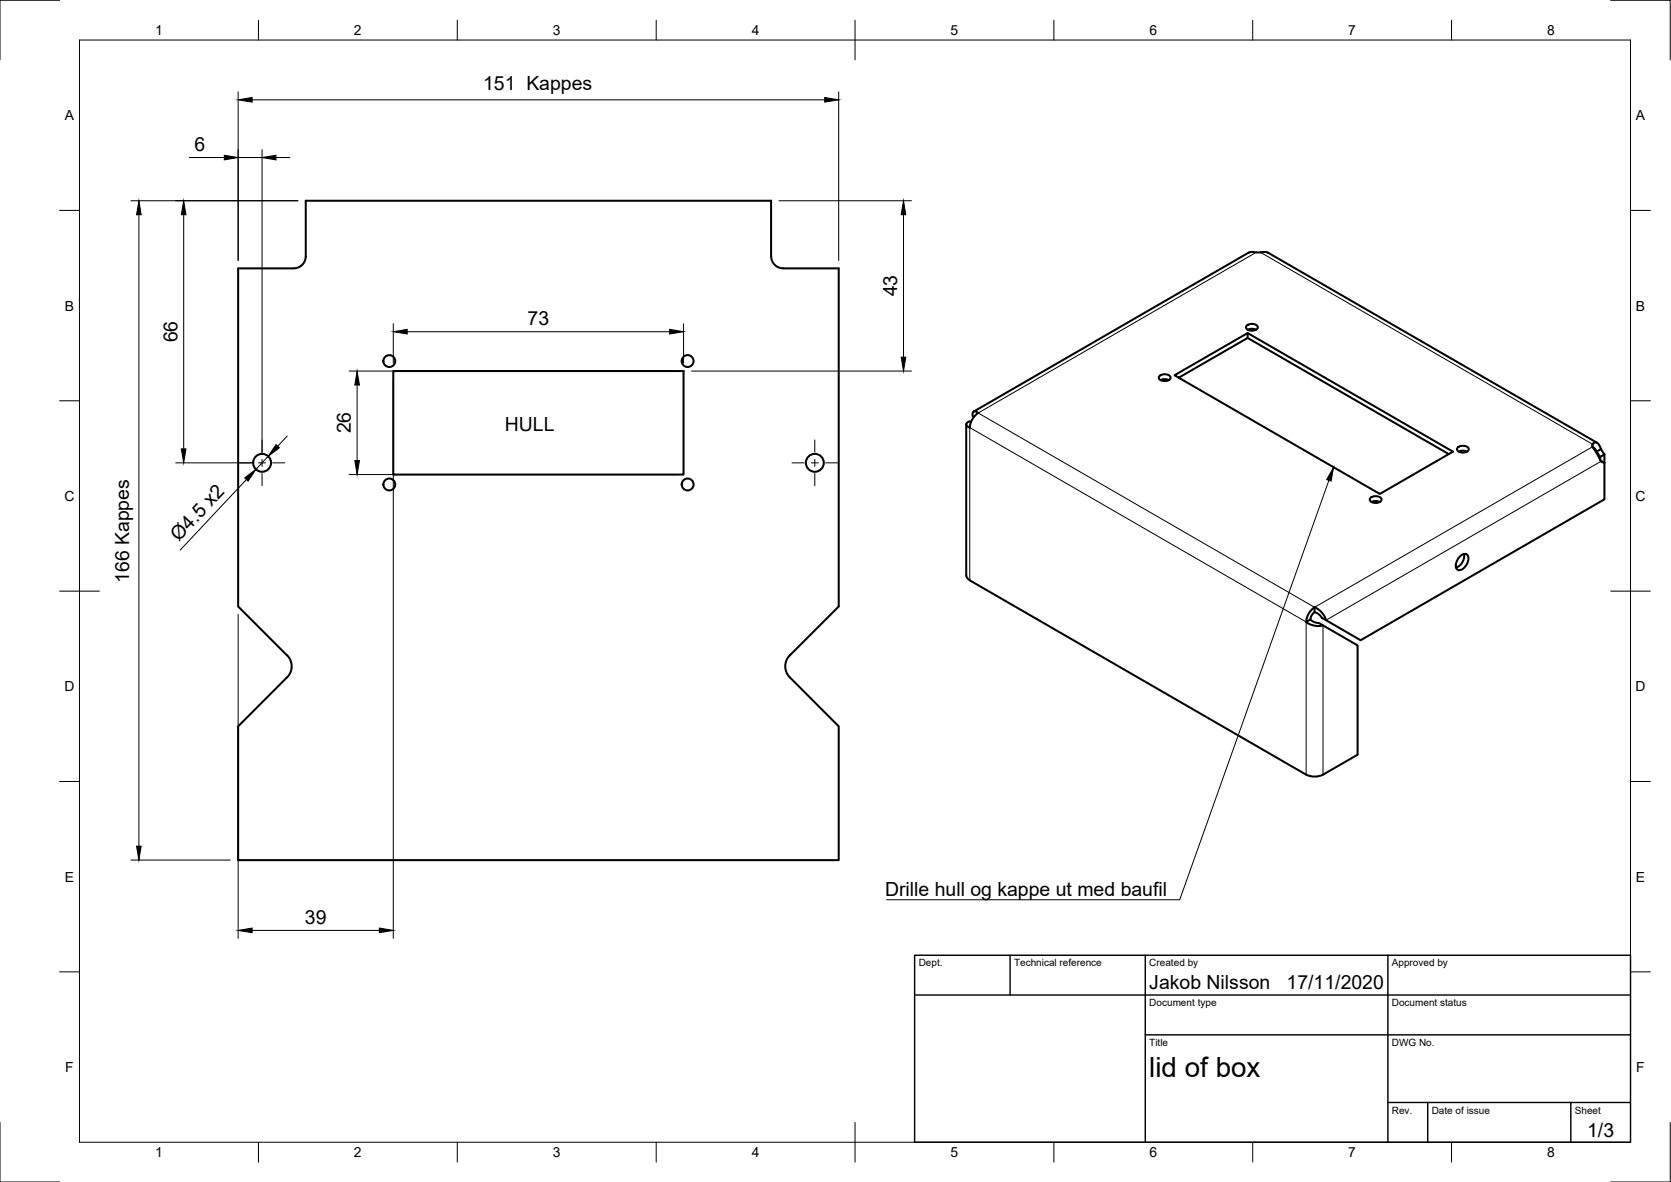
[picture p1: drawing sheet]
<svg xmlns="http://www.w3.org/2000/svg" width="420mm" height="297mm" viewBox="0 0 420 297" stroke-linecap="round" stroke-linejoin="round" font-family="sans-serif">
<!-- layer: Visible -->
<g fill="none" stroke="#000" stroke-width=".51">
<path d="M193.9 64.4v-14h-117v14a2.99 2.99 0 0 1-3 3h-14v85l12.3 12.3M193.9 64.4a2.99 2.99 0 0 0 3 3h14v85l-12.3 12.3a3.9 3.9 0 0 0 0 5.5l12.3 12.3v33.7h-151v-33.7l12.3-12.3M98.9 93.2h73v26.1h-73zM291.5 94.5a1.95 1.95 0 0 1 2.8 .3 1.29 1.29 0 0 1-1.7 1 .9 .9 0 0 1-.9-.3 .9 .9 0 0 1-.2-1zM291.8 95.5l.8-.2 1.3 .2M313.4 81.9a1.95 1.95 0 0 1 2.9 .2 1.29 1.29 0 0 1-1.7 1 .9 .9 0 0 1-1-.3 .9 .9 0 0 1-.2-.9zM313.7 83.7l51.6 29.8-18.4 10.6-51.6-29.8 18.4-10.6v1.2l-17.3 10M313.7 84.9l50.6 29.2M313.7 82.9l1.3-.3 .8 .3M243 106.7v37.9M244.8 103.4l69.2-39.9 .6-.2 1.8 .1 1.8-.1 .6 .2 82.8 47.8M244.9 104.7l-.4-.3 .3-.9 .5-.1 .7 .4a5.1 5.1 0 0 0-2.2 3.6l-.7-.3-.1-.5 .1-.3 .6-.4 .4 .2"/>
<path d="M366.5 112.5a1.95 1.95 0 0 1 2.8 .2 1.29 1.29 0 0 1-1.7 1 .9 .9 0 0 1-1-.2 .9 .9 0 0 1-.1-1zM366.8 113.5l1.3-.2 .8 .2M400.4 112.3v-.7l.4-.4h.6l.5 .4 .6 1.3-1 .6M400.4 112.3l2 3.4a.86 .86 0 0 0 1 .6M400.4 111.6v.7M400.6 112.5l.4 .2 .5 .8M401.5 113.5l.9 1.3M402.4 115.6v-.8l1-.6v2.1M402.4 115.7l1 .6M402.6 112.8l.8 1.4M403.4 116.3v9.2l-61.3 35.4-9.7-5.7-.9-.9-1-.5v-1.2l.9 .4 .9 .9 .7 1 .4 1M344.6 125.2a1.95 1.95 0 0 1 2.8 .2 1.29 1.29 0 0 1-1.7 1 .9 .9 0 0 1-1-.3 .9 .9 0 0 1-.1-.9z"/>
<path d="M344.8 126.2l1.3-.3 .9 .3M367.2 139.7a1.13 1.13 0 0 1 1.6-.4 1.13 1.13 0 0 1 .4 1.5 2.52 2.52 0 0 1-2.7 2.4 2.52 2.52 0 0 1 .7-3.5zM368.1 139.2a3.2 3.2 0 0 1-2 3.5M243 144.6a1.49 1.49 0 0 0 .8 1.2l84.6 48.9 1.2 .4 1.3 .1 1.8-.5 8.7-5v-27.5l-9.8-5.6-1.1-.3-1-.6-1.1 .6M328.4 156.3l.8 .5 1.2 .4 1.4 .1 .9-.1M330.6 152.6l-1.4 1.3-.5 1.2-.3 1.2M330.6 153.8l-.7 .6-.4 1.3M72.2 164.7a3.9 3.9 0 0 1 0 5.5"/>
<circle cx="97.9" cy="90.7" r="1.49"/>
<circle cx="172.9" cy="90.7" r="1.49"/>
<circle cx="65.9" cy="116.3" r="2.25"/>
<circle cx="204.9" cy="116.3" r="2.25"/>
<circle cx="97.9" cy="121.7" r="1.49"/>
<circle cx="172.9" cy="121.7" r="1.49"/>
</g>
<!-- layer: Visible Narrow -->
<path d="M315.8 63.4l-69.8 40.4 84.5 48.8 69.9-40.3M316.9 63.4l83.5 48.2M401 113.2l.5 .3M402.5 115.9l-69.1 40M243.8 145.8v-38.4l84.6 48.9v38.4M332.7 157.2v37.5" fill="none" stroke="#000" stroke-width=".25"/>
<!-- layer: Border -->
<g fill="none" stroke="#000" stroke-width=".25">
<path d="M15 .1h-15v15M20 10.1h390v276.9h-390zM65 5.1v5M115 5.1v5M165 5.1v5M215 5.1v10M265 5.1v5M315 5.1v5M365 5.1v5M405 .1h15v15M15 52.9h5M410 52.9h5"/>
<path d="M15 100.7h5M410 100.7h5M15 148.6h10M405 148.6h10M15 196.4h5M410 196.4h5M15 244.2h5M410 244.2h5M0 282.1v14.9h15M65 287v5M115 287v5M165 287v5"/>
<path d="M215 282.1v9.9M265 287v5M315 287v5M365 287v5M420 282.1v14.9h-15"/>
</g>
<!-- layer: TitleBlock -->
<path d="M230 240.1h180v46.9h-180zM230 250h180M254 240.1v9.9M288 240.1v46.9M349 240.1v46.9M288 260.1h122M349 277.1h61M359 277.1v9.9M395 277.1v9.9" fill="none" stroke="#000" stroke-width=".36"/>
<!-- layer: FD_Dimensions -->
<g fill="none" stroke="#000" stroke-width=".25">
<path d="M47.6 39.6h8.8M59.9 23.1v42.4M59.9 39.6h6M63.4 25.1h144M65.9 37.6v76.7M69.4 39.6h3.5M210.9 23.1v42.4M32.9 50.4h42M34.9 54v158.6M46.2 54v58.8M195.9 50.4h33.3M227.2 54v35.8"/>
<path d="M87.8 93.2h82.1M89.8 96.8v18.9M98.9 81.4v9.9M98.9 95.3v140.5M102.4 83.4h66M171.9 81.4v9.9M173.9 93.2h55.3M44.2 116.3h19.7M67.4 114.7l-3.1 3.2M72.2 109.6l-2.4 2.5M87.8 119.3h82.1M62 120.5l-16.7 17.7"/>
<path d="M59.9 154.4v81.4M32.9 216.1h25M63.4 233.8h32"/>
</g>
<g fill="#000" stroke="#000" stroke-width=".25">
<path d="M56.4 39l3.5 .6-3.5 .6zM59.9 25.1l3.5-.6v1.2zM65.9 39.6l3.5-.6v1.2zM207.4 24.5l3.5 .6-3.5 .6zM34.9 50.4l.6 3.6h-1.2zM46.2 50.4l.6 3.6h-1.2zM227.2 50.4l.6 3.6h-1.2zM89.8 93.2l.6 3.6h-1.2zM98.9 83.4l3.5-.6v1.1zM168.4 82.8l3.5 .6-3.5 .5zM226.6 89.8h1.2l-.6 3.4zM45.6 112.8h1.2l-.6 3.5z"/>
<path d="M69.4 111.7l.9 .8-2.9 2.2zM89.2 115.7h1.2l-.6 3.6zM61.5 120.1l2.8-2.2-1.9 3zM34.3 212.6h1.2l-.6 3.5zM59.9 233.8l3.5-.6v1.2zM95.4 233.2l3.5 .6-3.5 .6z"/>
</g>
<!-- layer: Leaders -->
<path d="M335.3 117.4l-.6 3.5-1.1-.4z" fill="#000" stroke="#000" stroke-width=".25"/>
<path d="M334.1 120.7l-37.5 105.4h-73.7" fill="none" stroke="#000" stroke-width=".25"/>
<!-- layer: Smart Centers -->
<path d="M60.1 116.3h3.1M65 116.3h1.8M65.9 110.6v3M65.9 115.4v1.8M65.9 119v3.1M68.6 116.3h3M199.1 116.3h3.1M204 116.3h1.8M204.9 110.6v3M204.9 115.4v1.8M204.9 119v3.1M207.6 116.3h3" fill="none" stroke="#000" stroke-width=".25"/>
<text font-size="7" x="289" y="270.6">lid of box</text>
<g font-size="4.9">
<text x="121.5" y="22.6">151 Kappes</text>
<text x="48.9" y="38">6</text>
<text x="225.6" y="74.5" transform="rotate(-90 225.6 74.5)">43</text>
<text x="132.7" y="81.8">73</text>
<text x="44.6" y="86.1" transform="rotate(-90 44.6 86.1)">66</text>
<text x="88.2" y="108.9" transform="rotate(-90 88.2 108.9)">26</text>
<text x="126.9" y="108.3">HULL</text>
<text x="45" y="136.2" transform="rotate(-47 45 136.2)">Ø4.5 x2</text>
<text x="32.4" y="146.5" transform="rotate(-90 32.4 146.5)">166 Kappes</text>
<text x="222.5" y="225.1">Drille hull og kappe ut med baufil</text>
<text x="76.7" y="232.2">39</text>
<text x="289" y="248.5">Jakob Nilsson</text>
<text x="323.5" y="248.5">17/11/2020</text>
<text x="399.1" y="285.7">1/3</text>
</g>
<g font-size="3.5">
<text x="39" y="8.8">1</text>
<text x="89" y="8.8">2</text>
<text x="139" y="8.8">3</text>
<text x="189" y="8.8">4</text>
<text x="239" y="8.8">5</text>
<text x="289" y="8.8">6</text>
<text x="339" y="8.8">7</text>
<text x="389" y="8.8">8</text>
<text x="16.3" y="30.2">A</text>
<text x="411.3" y="30.2">A</text>
<text x="16.3" y="78">B</text>
<text x="411.3" y="78">B</text>
<text x="16.2" y="125.9">C</text>
<text x="411.2" y="125.9">C</text>
<text x="16.2" y="173.7">D</text>
<text x="411.2" y="173.7">D</text>
<text x="16.3" y="221.6">E</text>
<text x="411.3" y="221.6">E</text>
<text x="16.4" y="269.4">F</text>
<text x="411.4" y="269.4">F</text>
<text x="39" y="290.8">1</text>
<text x="89" y="290.8">2</text>
<text x="139" y="290.8">3</text>
<text x="189" y="290.8">4</text>
<text x="239" y="290.8">5</text>
<text x="289" y="290.8">6</text>
<text x="339" y="290.8">7</text>
<text x="389" y="290.8">8</text>
</g>
<g font-size="2.5">
<text x="231" y="242.9">Dept.</text>
<text x="255" y="242.9">Technical reference</text>
<text x="289" y="242.9">Created by</text>
<text x="350" y="242.9">Approved by</text>
<text x="289" y="252.8">Document type</text>
<text x="350" y="252.8">Document status</text>
<text x="289" y="262.9">Title</text>
<text x="350" y="262.9">DWG No.</text>
<text x="350" y="279.9">Rev.</text>
<text x="360" y="279.9">Date of issue</text>
<text x="396" y="279.9">Sheet</text>
</g>
</svg>
